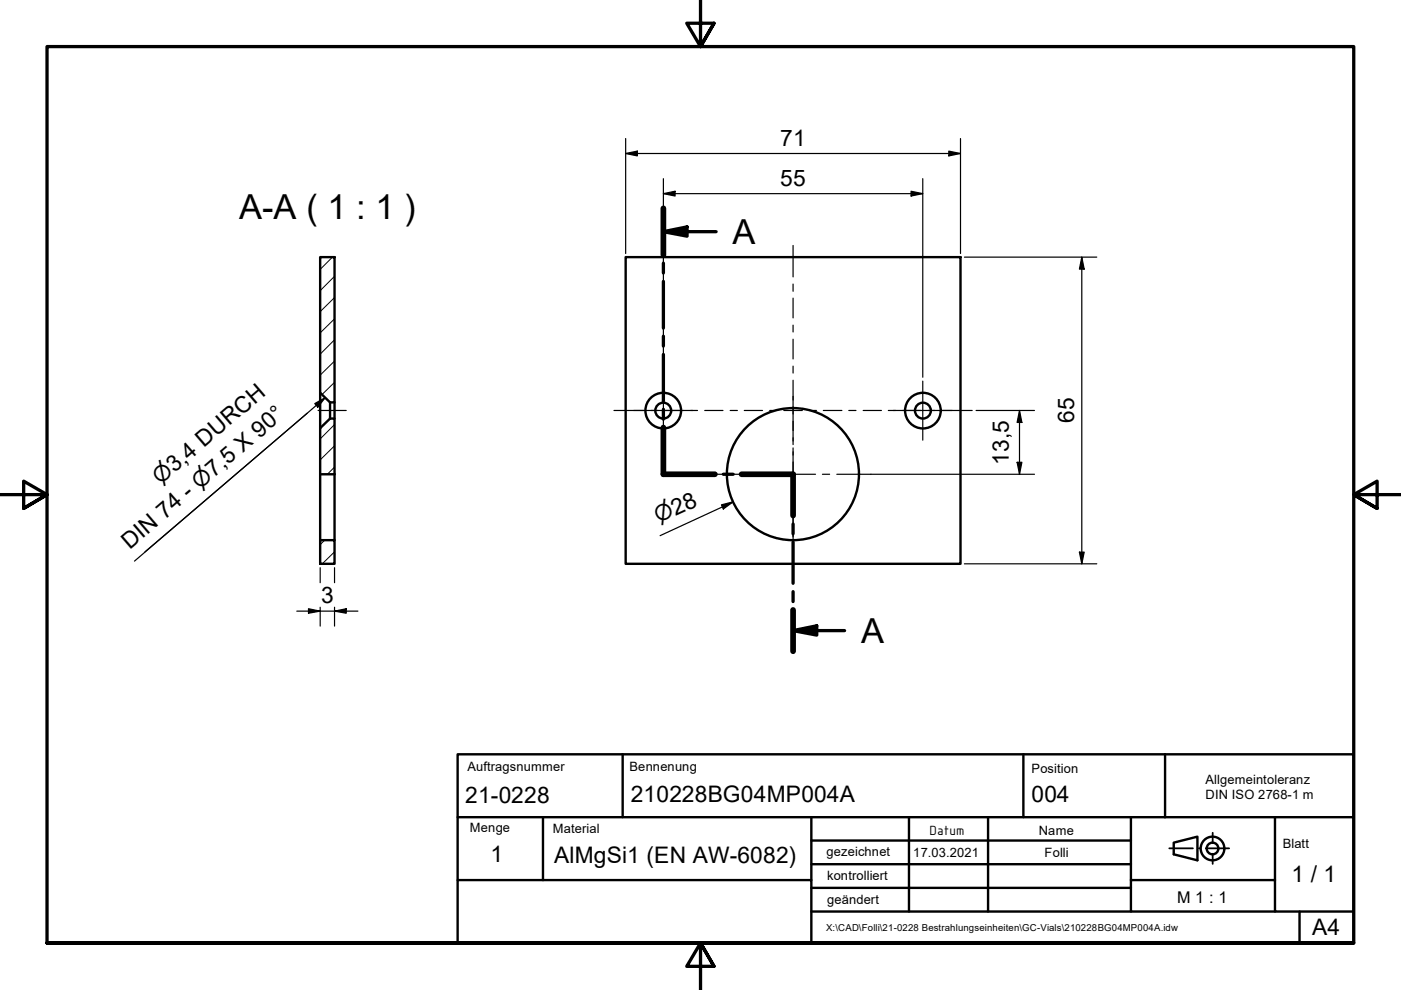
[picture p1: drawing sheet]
<svg xmlns="http://www.w3.org/2000/svg" width="297mm" height="210mm" viewBox="0 0 297 210" stroke-linecap="round" stroke-linejoin="round" font-family="sans-serif">
<!-- layer: Schraffur (ISO) -->
<path d="M70.5 54.5l-2.6 2.6M70.9 58.6l-3 3M70.9 76.6l-3 2.9M70.9 72l-3 3.1M70.9 67.6l-3 3M70.9 63.1l-3 3M70.9 99l-1.5 1.6M70.9 94.5l-3 3M70.9 90l-3 3.1M70.9 81.1l-2.6 2.6M68.8 114.5l-.9 1M70.9 117l-2.6 2.5" fill="none" stroke="#000" stroke-width=".21"/>
<!-- layer: Sichtbar (ISO) -->
<g fill="none" stroke="#000" stroke-width=".51">
<path d="M67.9 54.5h3v30.8h-.9l-2.1-2zM132.7 54.5h70.9v65h-70.9zM67.9 83.3v7.5M70 85.3v3.4M70.9 85.3v3.4M67.9 100.6v-9.8l2.1-2.1h.9v11.9M67.9 114.5h3v5h-3zM67.9 100.6h3M67.9 100.6v13.9M70.9 100.6v13.9"/>
<circle cx="140.6" cy="87.1" r="3.8"/>
<circle cx="140.6" cy="87.1" r="1.68"/>
<circle cx="195.7" cy="87.1" r="3.8"/>
<circle cx="195.7" cy="87.1" r="1.68"/>
<circle cx="168.1" cy="100.5" r="14"/>
</g>
<!-- layer: Schnittlinie (ISO) -->
<g fill="none" stroke="#000" stroke-width=".7">
<path d="M140.7 49.1l5-1v2zM140.7 44.2v9.9M140.7 55.8v2.1M140.7 59.7v9.9M140.7 49.1h11.1M140.7 71.3v2.1M140.7 75.2v9.9M140.7 86.8v2.1M140.7 90.6v10h10.9M153.4 100.6h2M157.2 100.6h10.9v8.7M168.1 111.1v2.1"/>
<path d="M168.1 114.9v8.8M168.1 133.7l5.1-1v2zM168.1 125.4v2.1M168.1 129.3v8.8M168.1 133.7h11"/>
</g>
<path d="M140.7 44.2v9.9M140.7 90.6v10h10.9M157.2 100.6h10.9v8.7M168.1 129.3v8.8" fill="none" stroke="#000" stroke-width="1.2"/>
<g fill="#000">
<path d="M140.7 49.1l5-1v2z" fill-rule="evenodd"/>
<path d="M168.1 133.7l5.1-1v2z" fill-rule="evenodd"/>
</g>
<!-- layer: Rahmen (ISO) -->
<path d="M148.5 -.1v10l-2.9-5h5.8l-2.9 5 2.9-5M0 104.9h10l-5-2.9v5.8l5-2.9-5 2.9M297 104.9h-10l5-2.9v5.8l-5-2.9 5 2.9M10 199.9v-190h277v190h-277h277M151.4 204.9l-2.9-5 2.9 5h-5.8l2.9-5v10" fill="none" stroke="#000" stroke-width=".7"/>
<!-- layer: Titel (ISO) -->
<path d="M247.9 179.9h5M254.2 179.9h.2M255.7 179.9h4.9M257.1 176.6v2.2M257.1 181v2.2" fill="none" stroke="#000" stroke-width=".38"/>
<g fill="none" stroke="#000" stroke-width=".51">
<path d="M97 159.9h190v40h-190zM132 159.9v13.4M217 159.9v13.4h30M247 159.9v13.4M97 173.3h120M115.1 173.3v13.3M172 178.2h67.8M172 173.3v13.3M192.7 173.3v20M209.5 173.3v20M239.8 173.3v13.3M247 173.3h40"/>
<path d="M248.9 178.7l5-1.3v5l-5-1.3zM270.3 173.3v13.3M97 186.6h75v13.3M172 193.3h67.8M172 188.2h67.8M172 183.2h67.8M270.3 186.6v6.7h16.7M270.3 186.6h-30.5v6.7h30.5M275.5 193.3v6.6"/>
<circle cx="257.1" cy="179.9" r="2.51"/>
<circle cx="257.1" cy="179.9" r="1.24"/>
</g>
<!-- layer: Mittelpunktmarkierung (ISO) -->
<g fill="none" stroke="#000" stroke-width=".25">
<path d="M134.4 87h12.5M140.7 80.8v12.5M168.1 84v7.3M168.1 92.8v1.5M168.1 95.8v9.5M189.4 87h12.5M195.6 80.8v12.5M151.6 100.6h7.3M160.4 100.6h1.5M163.4 100.6h9.5M168.1 106.8v1.5M168.1 109.8v7.3"/>
<path d="M174.4 100.6h1.5M177.4 100.6h7.3"/>
</g>
<!-- layer: Mittellinie (ISO) -->
<g fill="none" stroke="#000" stroke-width=".25">
<path d="M168.1 52v6.7M168.1 60.2v1.6M168.1 63.2v4.2M168.1 68.9v1.5M168.1 71.9v4.2M168.1 77.6v1.5M67.4 87h6M130.2 87h6.3M138 87h1.5M141 87h3.9M146.4 87h1.5M149.4 87h3.9"/>
<path d="M154.8 87h1.5M157.8 87h3.9M163.2 87h1.5M166.2 87h3.9M168.1 80.6v4.2M168.1 86.3v1.5M168.1 89.3v4.2M168.1 95v1.5M168.1 98v4.1M171.6 87h1.5M174.6 87h3.9M180 87h1.5"/>
<path d="M183 87h3.9M188.3 87h1.6M191.4 87h3.9M196.8 87h1.4M199.8 87h6.3M168.1 103.7v1.5M168.1 106.7v4.1M168.1 112.4v1.4M168.1 115.4v6.6"/>
</g>
<g fill="none" stroke="#000" stroke-width=".25">
<path d="M132.7 32.5l2.4-.5v1.1zM132.7 32.5h70.9M132.7 29.4v24.4M140.7 37.9v42.1M195.6 37.9v42.1M201.2 32l2.4 .5-2.4 .6zM203.6 29.4v24.4M140.7 41.1l2.4-.6v1.1zM140.7 41.1h54.9M193.2 40.5l2.4 .6-2.4 .5zM204.5 54.5h28M229.4 54.5l.5 2.6h-1z"/>
<path d="M229.4 54.5v65M206.9 87h12.4M215.6 98h1.1l-.5 2.6zM216.2 87l.5 2.6h-1.1zM216.2 87v13.6M153 107l2.4-.6-2 1.5zM155.4 106.4l-15.4 7.2M184.7 100.6h34.6M204.5 119.5h28M228.9 117.1h1l-.5 2.4zM62.9 129.6h13M65.4 129.1l2.5 .5-2.5 .4z"/>
<path d="M67.9 120.4v3.1M67.9 128.7v4.1M70.9 129.6l2.5-.5v.9zM70.9 120.4v3.1M70.9 128.7v4.1"/>
</g>
<g fill="#000">
<path d="M132.7 32.5l2.4-.5v1.1z" fill-rule="evenodd"/>
<path d="M201.2 32l2.4 .5-2.4 .6z" fill-rule="evenodd"/>
<path d="M140.7 41.1l2.4-.6v1.1z" fill-rule="evenodd"/>
<path d="M193.2 40.5l2.4 .6-2.4 .5z" fill-rule="evenodd"/>
<path d="M229.4 54.5l.5 2.6h-1z" fill-rule="evenodd"/>
<path d="M215.6 98h1.1l-.5 2.6z" fill-rule="evenodd"/>
<path d="M216.2 87l.5 2.6h-1.1z" fill-rule="evenodd"/>
<path d="M153 107l2.4-.6-2 1.5z" fill-rule="evenodd"/>
<path d="M228.9 117.1h1l-.5 2.4z" fill-rule="evenodd"/>
<path d="M65.4 129.1l2.5 .5-2.5 .4z" fill-rule="evenodd"/>
<path d="M70.9 129.6l2.5-.5v.9z" fill-rule="evenodd"/>
</g>
<!-- layer: Symbol (ISO) -->
<path d="M65.2 87.6l-36.7 31.4M66.7 85.6l2.3-1.3-1.6 2zM69 84.3l-38.3 32.7" fill="none" stroke="#000" stroke-width=".25"/>
<path d="M66.7 85.6l2.3-1.3-1.6 2z" fill-rule="evenodd" fill="#000"/>
<g font-size="7.3">
<text x="50.7" y="46.5">A-A ( 1 : 1 )</text>
<text x="155.3" y="51.7">A</text>
<text x="182.6" y="136.3">A</text>
</g>
<g font-size="4.8">
<text x="165.4" y="31">71</text>
<text x="165.4" y="39.4">55</text>
<text x="227.7" y="89.8" transform="rotate(-90 227.7 89.8)">65</text>
<text x="213.9" y="98.5" transform="rotate(-90 213.9 98.5)">13,5</text>
<text x="27.5" y="116.6" transform="rotate(-41 27.5 116.6)">DIN 74 - ⌀7,5 X 90°</text>
<text x="68.1" y="127.9">3</text>
<text x="98.6" y="170.2">21-0228</text>
<text x="133.7" y="170">210228BG04MP004A</text>
<text x="218.7" y="170">004</text>
<text x="104" y="182.7">1</text>
<text x="117.5" y="182.9">AlMgSi1 (EN AW-6082)</text>
<text x="273.8" y="187">1 / 1</text>
<text x="278.2" y="198.2">A4</text>
</g>
<g font-size="4.6">
<text x="34" y="102.8" transform="rotate(-41 34 102.8)">⌀3,4 DURCH</text>
<text x="139.6" y="111" transform="rotate(-25 139.6 111)">⌀28</text>
</g>
<text font-size="3.4" x="249.6" y="191.4">M 1 : 1</text>
<text font-size="3" x="197.1" y="176.9">Datum</text>
<g font-size="2.7">
<text x="99.1" y="163.5">Auftragsnummer</text>
<text x="133.5" y="163.4">Bennenung</text>
<text x="218.7" y="163.8">Position</text>
<text x="255.6" y="166.3">Allgemeintoleranz</text>
<text x="255.6" y="169.5">DIN ISO 2768-1 m</text>
<text x="99.6" y="176.5">Menge</text>
<text x="117.2" y="176.6">Material</text>
<text x="220.3" y="177">Name</text>
<text x="272" y="179.8">Blatt</text>
<text x="175.3" y="181.5">gezeichnet</text>
<text x="193.6" y="181.6">17.03.2021</text>
<text x="221.5" y="181.7">Folli</text>
<text x="175.4" y="186.5">kontrolliert</text>
<text x="175.4" y="191.6">geändert</text>
</g>
<text font-size="2" x="175.1" y="197.3">X:\CAD\Folli\21-0228 Bestrahlungseinheiten\GC-Vials\210228BG04MP004A.idw</text>
</svg>
